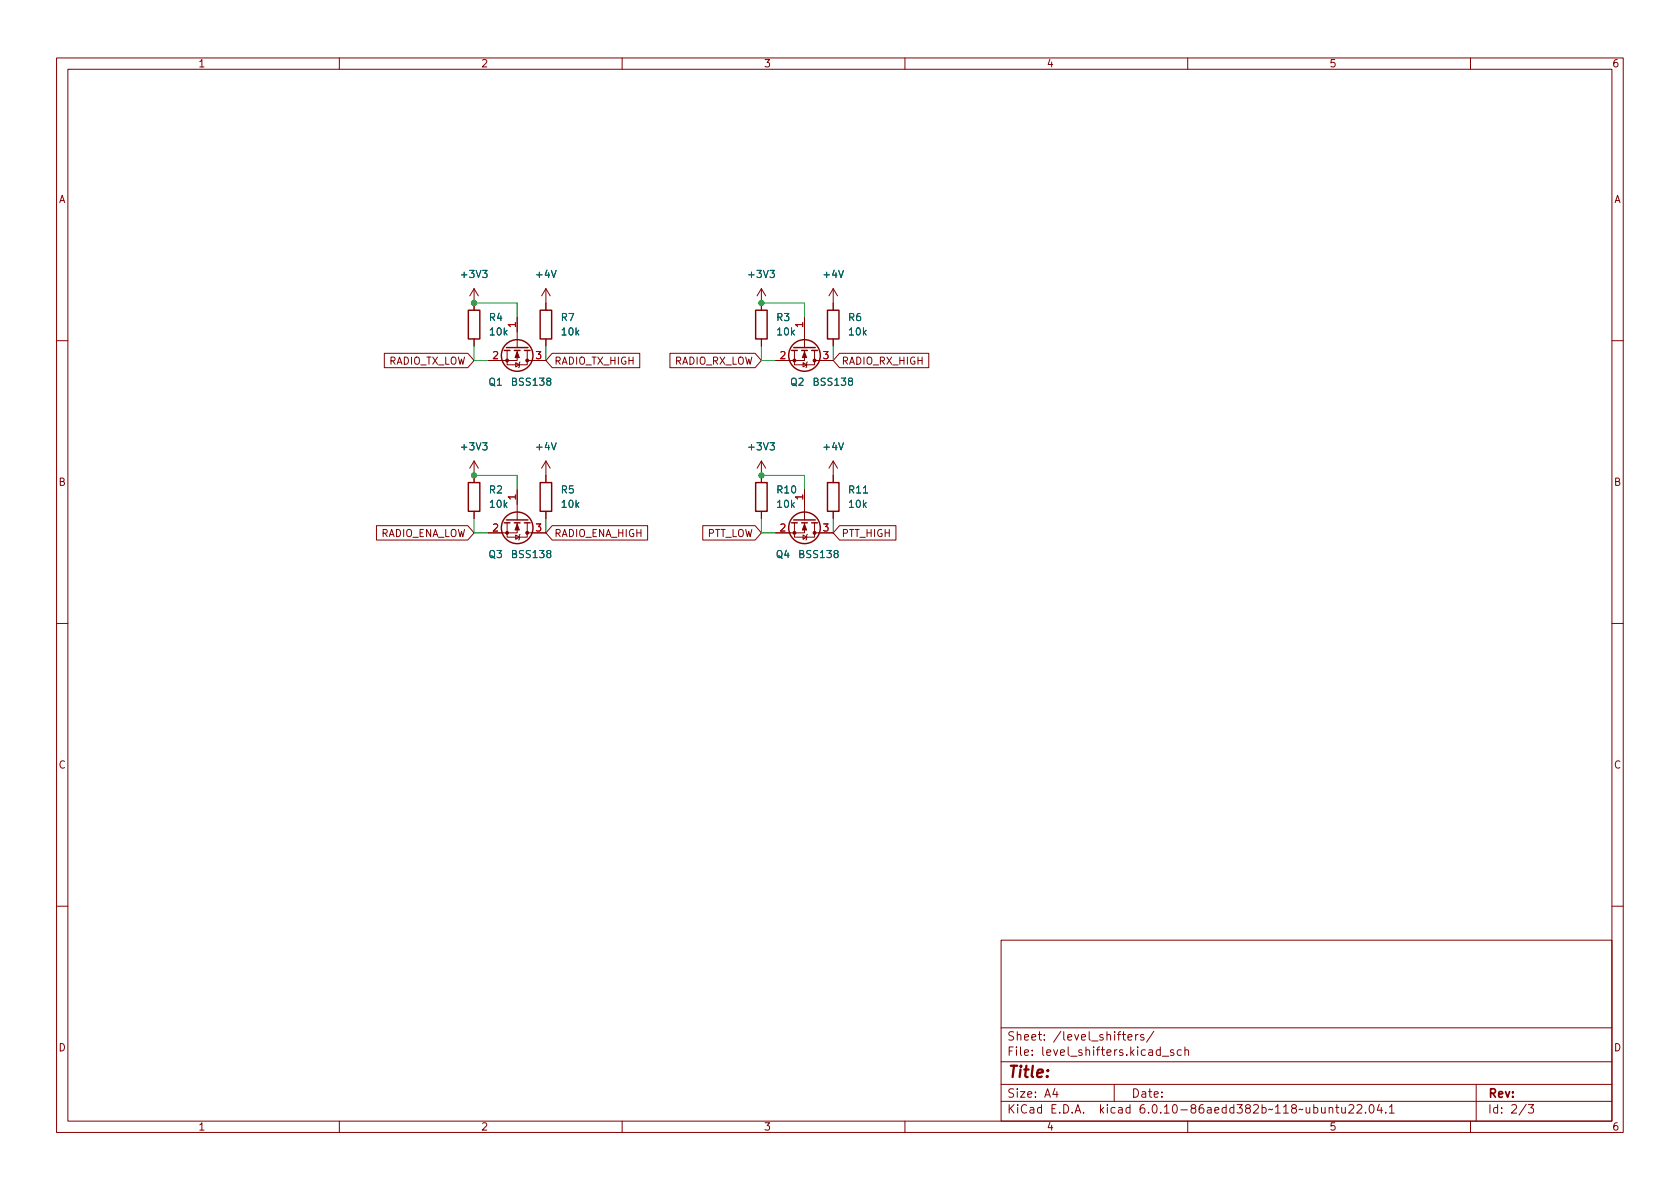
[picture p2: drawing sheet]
<svg xmlns="http://www.w3.org/2000/svg" width="297mm" height="210mm" viewBox="0 0 297 210" stroke-linecap="round" stroke-linejoin="round" font-family="sans-serif">
<g fill="none" stroke="#840000" stroke-width=".18">
<path d="M10 10.2h277v190.1h-277zM12 12.2h273v186.1h-273zM60 10.2v2M110 10.2v2M160 10.2v2M210 10.2v2M260 10.2v2M83.8 51v3.9M83.8 59.9v1.3M83.8 51l-.7 1.3M83.8 51l.8 1.3M91.4 56.1v5.4"/>
<path d="M96.5 51v3.9M96.5 59.9v1.3M96.5 51l-.7 1.3M96.5 51l.8 1.3M134.6 51l-.7 1.3M134.6 51v3.9M134.6 59.9v1.3M134.6 51l.8 1.3M142.2 56.1v5.4M147.3 51v3.9M147.3 59.9v1.3M147.3 51l-.7 1.3"/>
<path d="M147.3 51l.8 1.3M10 60.2h2M68 62.5h14.7l1.1 1.2-1.1 1.3h-14.7zM89.7 62v2.5h3.5v-2.5M91.2 64.1l.6 .4-.6 .4zM91.4 62v1.7h-5M91.9 64l-.1 .1v.8l-.1 .1M93.2 63.7h3.3M97.6 62.5h15.5v2.5h-15.5l-1.1-1.3zM118.4 62.5h15.1l1.1 1.2-1.1 1.3h-15.1zM140.5 62v2.5h3.5v-2.5M142 64.1l.6 .4-.6 .4z"/>
<path d="M142.2 62v1.7h-5M142.7 64l-.1 .1v.8l-.1 .1M144 63.7h3.3M148.4 62.5h15.8v2.5h-15.8l-1.1-1.3zM285 60.2h2M66.6 93h16.1l1.1 1.2-1.1 1.3h-16.1zM83.8 81.5v3.8M83.8 90.4v1.3M83.8 81.5l-.7 1.3M83.8 81.5l.8 1.3M89.7 92.5v2.5h3.5v-2.5M91.2 94.6l.6 .4-.6 .4z"/>
<path d="M91.4 92.5v1.7h-5M91.4 86.6v5.3M91.9 94.5l-.1 .1v.8l-.1 .1M93.2 94.2h3.3M96.5 81.5v3.8M96.5 90.4v1.3M96.5 81.5l-.7 1.3M96.5 81.5l.8 1.3M97.6 93h16.9v2.5h-16.9l-1.1-1.3zM124.3 93h9.2l1.1 1.2-1.1 1.3h-9.2zM134.6 81.5v3.8M134.6 90.4v1.3"/>
<path d="M134.6 81.5l-.7 1.3M134.6 81.5l.8 1.3M140.5 92.5v2.5h3.5v-2.5M142 94.6l.6 .4-.6 .4zM142.2 92.5v1.7h-5M142.2 86.6v5.3M142.7 94.5l-.1 .1v.8l-.1 .1M144 94.2h3.3M147.3 81.5l-.7 1.3M147.3 81.5v3.8M147.3 90.4v1.3M147.3 81.5l.8 1.3"/>
<path d="M148.4 93h10v2.5h-10l-1.1-1.3zM10 110.2h2M285 110.2h2M10 160.2h2M177 166.3h108v32h-108zM285 160.2h2M60 198.3v2M110 198.3v2M160 198.3v2M177 194.8h108M177 191.8h108M177 187.8h108"/>
<path d="M177 181.8h108M186.5 192.5l-.4 1h1M186.9 193v1M197 191.8v3M198.4 182.9h.6M198.6 182.4v1.3l.4 .2M199.4 183.4l.7-.1v-.3l-.5-.1-.2 .2 .1 .8h.6M200.8 182.9v1M201.2 182.9l-.3 .1-.1 .2M202.2 183l-.3-.1-.3 .2 .1 .3 .5 .1v.4h-.6M204 182.4l-1.3 1.9M205.5 186.8h1.1"/>
<path d="M207.5 185.7l-.4-.1-.2 .2 .1 .3 .5 .1v.4h-.6M208.9 185.7l-.5-.1-.3 .3v.4l.2 .3h.6M209.5 185.8l.2-.2 .4 .1v.9M209.5 185.1v1.5M210 198.3v2M235 196l.2-.2 .4 .1v.9M235 195.8v1M236.1 195.8h.6M236.4 195.3v1.3l.3 .2M237.2 195.8l.1 1h.3l.3-.1M237.9 195.8v1M238.5 195.5l.6-.2 .2 .2 .1 .3-1 1h1"/>
<path d="M239.9 195.5l.6-.2 .2 .2 .1 .3-.9 1h.9M241.4 196.7v.1M242.3 195.4l.1-.1a.81 .81 0 0 1 .6 .7 .81 .81 0 0 1-.3 .8h-.1a.81 .81 0 0 1-.6-.6 .81 .81 0 0 1 .3-.8zM243.9 195.3l-.4 1h.9M244.2 195.8v1M245 196.7v.1M245.6 195.8l.5-.5v1.5M245.6 196.8h.9M260 198.3v2M261 191.8v6.5M269.9 195.3l-1.3 1.9M270.2 195.3h1l-.6 .6 .5 .1v.7l-.2 .1h-.5l-.2-.1"/>
</g>
<g fill="none" stroke="#840000" stroke-width=".25">
<path d="M82.8 54.9h2v5h-2zM95.5 54.9h2v5h-2zM133.6 54.9h2v5h-2zM146.3 54.9h2v5h-2zM89.2 62h1M89.5 61.5h3.8M90.9 62h1M92.7 62h1M140 62h1M140.3 61.5h3.8M141.7 62h1M143.5 62h1"/>
<path d="M82.8 85.3h2v5.1h-2zM89.2 92.5h1M89.5 91.9h3.8M90.9 92.5h1M92.7 92.5h1M95.5 85.3h2v5.1h-2zM133.6 85.3h2v5.1h-2zM140 92.5h1M140.3 91.9h3.8M141.7 92.5h1M143.5 92.5h1M146.3 85.3h2v5.1h-2z"/>
<circle cx="91.4" cy="62.9" r="2.79"/>
<circle cx="142.2" cy="62.9" r="2.79"/>
<circle cx="91.4" cy="93.3" r="2.79"/>
<circle cx="142.2" cy="93.3" r="2.79"/>
</g>
<g fill="#840000" stroke="#840000" stroke-width=".18">
<path d="M142.2 92.7l.4 1h-.7z"/>
<path d="M91.4 62.2l.4 1h-.7z"/>
<path d="M142.2 62.2l.4 1h-.7z"/>
<path d="M91.4 92.7l.4 1h-.7z"/>
<circle cx="140.5" cy="94.2" r=".25"/>
<circle cx="144" cy="94.2" r=".25"/>
<circle cx="89.7" cy="63.7" r=".25"/>
<circle cx="93.2" cy="63.7" r=".25"/>
<circle cx="140.5" cy="63.7" r=".25"/>
<circle cx="144" cy="63.7" r=".25"/>
<circle cx="89.7" cy="94.2" r=".25"/>
<circle cx="93.2" cy="94.2" r=".25"/>
</g>
<path d="M83.8 53.6h7.6v2.5M134.6 53.6h7.6v2.5M83.8 61.2v2.5h2.6M96.5 61.2v2.5M134.6 61.2v2.5h2.6M147.3 61.2v2.5M83.8 84.1h7.6v2.5M83.8 91.7v2.5h2.6M96.5 91.7v2.5M134.6 84.1h7.6v2.5M134.6 91.7v2.5h2.6M147.3 91.7v2.5" fill="none" stroke="#009600" stroke-width=".18"/>
<g fill="#009600" stroke="#009600" stroke-width=".18">
<circle cx="83.8" cy="84.1" r=".46"/>
<circle cx="83.8" cy="53.6" r=".46"/>
<circle cx="134.6" cy="53.6" r=".46"/>
<circle cx="134.6" cy="84.1" r=".46"/>
</g>
<text font-size="2.8" fill="#840000" x="178" y="190.6">Title:</text>
<g font-size="2.1" fill="#840000">
<text x="178" y="184">Sheet: /level_shifters/</text>
<text x="178" y="186.7">File: level_shifters.kicad_sch</text>
<text x="178" y="196.9">KiCad E.D.A. kicad 6.0.10-86aedd382b~118~ubuntu22.04.1</text>
<text x="178" y="194.1">Size: A4</text>
<text x="200" y="194.1">Date:</text>
<text x="263" y="194.1">Rev:</text>
<text x="263" y="196.9">Id: 2/3</text>
</g>
<g font-size="1.8" fill="#840000">
<text x="35" y="11.9">1</text>
<text x="85" y="11.9">2</text>
<text x="135" y="11.9">3</text>
<text x="185" y="11.9">4</text>
<text x="235" y="11.9">5</text>
<text x="285" y="11.9">6</text>
<text x="10.3" y="35.9">A</text>
<text x="285.3" y="35.9">A</text>
<text x="68.3" y="64.5">RADIO_TX_LOW</text>
<text x="97.9" y="64.5">RADIO_TX_HIGH</text>
<text x="118.9" y="64.5">RADIO_RX_LOW</text>
<text x="148.7" y="64.5">RADIO_RX_HIGH</text>
<text x="10.3" y="85.9">B</text>
<text x="285.3" y="85.9">B</text>
<text x="66.9" y="95">RADIO_ENA_LOW</text>
<text x="97.9" y="95">RADIO_ENA_HIGH</text>
<text x="124.7" y="95">PTT_LOW</text>
<text x="148.7" y="95">PTT_HIGH</text>
<text x="10.3" y="135.9">C</text>
<text x="285.3" y="135.9">C</text>
<text x="10.3" y="185.9">D</text>
<text x="285.3" y="185.9">D</text>
<text x="35" y="199.9">1</text>
<text x="85" y="199.9">2</text>
<text x="135" y="199.9">3</text>
<text x="185" y="199.9">4</text>
<text x="235" y="199.9">5</text>
<text x="285" y="199.9">6</text>
</g>
<g font-size="1.8" fill="#006464">
<text x="81.7" y="49.1">+3V3</text>
<text x="94.9" y="49.1">+4V</text>
<text x="132.5" y="49.1">+3V3</text>
<text x="145.7" y="49.1">+4V</text>
<text x="86.5" y="56.8">R4</text>
<text x="86.7" y="59.3">10k</text>
<text x="99.2" y="56.8">R7</text>
<text x="99.4" y="59.3">10k</text>
<text x="137.3" y="56.8">R3</text>
<text x="137.5" y="59.3">10k</text>
<text x="150" y="56.8">R6</text>
<text x="150.2" y="59.3">10k</text>
<text x="86.5" y="68.2">Q1</text>
<text x="90.7" y="68.2">BSS138</text>
<text x="139.8" y="68.2">Q2</text>
<text x="144" y="68.2">BSS138</text>
<text x="81.7" y="79.6">+3V3</text>
<text x="94.9" y="79.6">+4V</text>
<text x="132.5" y="79.6">+3V3</text>
<text x="145.7" y="79.6">+4V</text>
<text x="86.5" y="87.2">R2</text>
<text x="86.7" y="89.8">10k</text>
<text x="99.2" y="87.2">R5</text>
<text x="99.4" y="89.8">10k</text>
<text x="137.5" y="87.2">R10</text>
<text x="137.5" y="89.8">10k</text>
<text x="150.2" y="87.2">R11</text>
<text x="150.2" y="89.8">10k</text>
<text x="86.5" y="98.7">Q3</text>
<text x="90.7" y="98.7">BSS138</text>
<text x="137.3" y="98.7">Q4</text>
<text x="141.5" y="98.7">BSS138</text>
</g>
<g font-size="1.8" fill="#a90000">
<text x="91.2" y="57.9" transform="rotate(-90 91.2 57.9)">1</text>
<text x="142" y="57.9" transform="rotate(-90 142 57.9)">1</text>
<text x="87.1" y="63.5">2</text>
<text x="94.8" y="63.5">3</text>
<text x="137.9" y="63.5">2</text>
<text x="145.6" y="63.5">3</text>
<text x="91.2" y="88.4" transform="rotate(-90 91.2 88.4)">1</text>
<text x="142" y="88.4" transform="rotate(-90 142 88.4)">1</text>
<text x="87.1" y="94">2</text>
<text x="94.8" y="94">3</text>
<text x="137.9" y="94">2</text>
<text x="145.6" y="94">3</text>
</g>
</svg>
